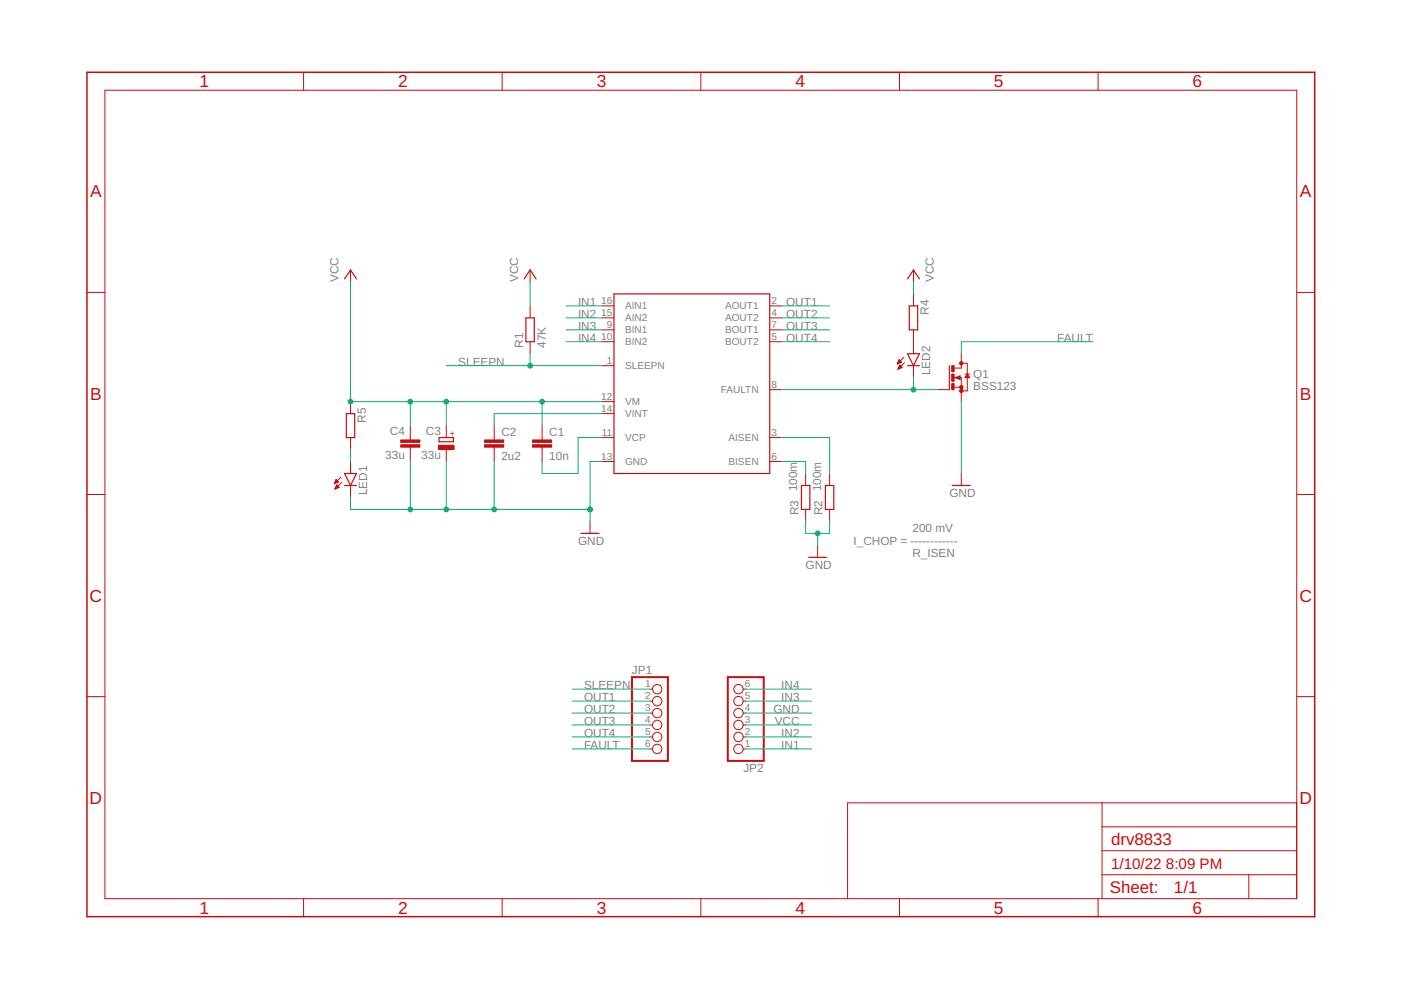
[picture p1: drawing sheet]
<svg xmlns="http://www.w3.org/2000/svg" width="297mm" height="210mm" viewBox="0 0 297 210" stroke-linecap="round" stroke-linejoin="round" font-family="sans-serif">
<g fill="none" stroke="#c90d0c" stroke-width=".21">
<path d="M22.2 19.1h252.7v171.4h-252.7zM64.4 15.3v3.8M106.5 15.3v3.8M148.6 15.3v3.8M190.7 15.3v3.8M232.8 15.3v3.8M74.3 57.2v2.6M112.4 57.2v2.6M193.7 57.2v2.6M18.4 62h3.8M112.4 64.9v2.5M112.4 72.5v2.5"/>
<path d="M127.6 64.9h2.6M127.6 67.4h2.6M127.6 69.9h2.6M127.6 72.5h2.6M127.6 77.5h2.6M163.2 64.9h2.5M163.2 67.4h2.5M163.2 69.9h2.5M163.2 72.5h2.5M190.2 77.1h.1M190.3 77h.3M190.4 76.9h.5"/>
<path d="M190.4 76.8h.7M190.4 78.2h.2M190.5 76.6h.5M190.5 78.1h.4M190.5 76.5h.4M190.5 78h.7M190.6 76.4h.1M190.6 77.8h.6M190.6 77.7h.5M190.6 76.3l.5 .5-.9 .4zM190.7 77.6h.2M190.7 77.5h.1"/>
<path d="M190.8 77.4l.5 .5-.9 .4zM191.6 75.8l-1.4 1.4M191.8 76.9l-1.4 1.4M193.7 62.3v2.6M193.7 69.9v5.1M193.7 77.5v2.6M203.8 77h1.3v5.9h-1.3M203.8 75v3h-1.5M204.6 79.3h1M205.1 79.3l.5 .8h-1zM274.9 62h3.8M74.3 85.2v2.5"/>
<path d="M74.3 92.8v2.5M74.3 97.9v2.5M87 90.2v3.1M87 94.8v3.1M94.6 90.2v2.6M94.6 95.3v2.6M104.8 90.2v3.1M104.8 94.8v3.1M114.9 90.2v3.1M114.9 94.8v3.1M127.6 92.8h2.6M127.6 97.9h2.6"/>
<path d="M127.6 87.7h2.6M127.6 85.2h2.6M163.2 92.8h2.5M163.2 97.9h2.5M163.2 82.6h2.5M198.7 82.6h2.6M202.3 80.1h1.5v5.1M202.3 82.1h1.5M202.5 80.1l1.1-.4v.8zM18.4 104.8h3.8M70.9 102.4h.2M71 102.3h.4"/>
<path d="M71 103.7h.1M71 102.2h.7M71.1 102.1h.6M71.1 103.5h.3M71.1 103.4h.6M71.1 102h.5M71.2 101.8h.2M71.2 103.3h.7M71.2 101.7h.1M71.2 103.2h.6M71.3 101.7l.5 .5-.9 .4zM71.3 103h.3"/>
<path d="M71.3 102.9h.2M71.4 102.8l.5 .5-.9 .4zM72.3 101.2l-1.4 1.4M72.4 102.3l-1.4 1.4M74.3 102.9v2.6M125.1 110.6v2.5M170.8 100.4v2.5M170.8 108v2.6M173.4 115.6v2.6M175.9 100.4v2.5M175.9 108v2.6M203.8 100.4v2.5"/>
<path d="M274.9 104.8h3.8M18.4 147.7h3.8M137.8 146.1h.5M137.8 148.7h.5M137.8 151.2h.5M137.8 153.7h.5M137.8 156.3h.5M137.8 158.8h.5M157.5 146.1h.6M157.5 148.7h.6M157.5 151.2h.6M157.5 153.7h.6"/>
<path d="M157.5 156.3h.6M157.5 158.8h.6M274.9 147.7h3.8M233.7 170.2v20.3M233.7 175.3h41.2M274.9 170.2h-95.2v20.3M64.4 190.5v3.9M106.5 190.5v3.9M148.6 190.5v3.9M190.7 190.5v3.9M232.8 190.5v3.9M233.7 185.5h41.2"/>
<path d="M233.7 180.4h41.2M264.8 185.5v5"/>
<circle cx="139.3" cy="153.7" r=".99"/>
<circle cx="139.3" cy="158.8" r=".99"/>
<circle cx="139.3" cy="156.3" r=".99"/>
<circle cx="139.3" cy="146.1" r=".99"/>
<circle cx="139.3" cy="148.7" r=".99"/>
<circle cx="139.3" cy="151.2" r=".99"/>
<circle cx="156.6" cy="153.7" r=".99"/>
<circle cx="156.6" cy="148.7" r=".99"/>
<circle cx="156.6" cy="146.1" r=".99"/>
<circle cx="156.6" cy="158.8" r=".99"/>
<circle cx="156.6" cy="151.2" r=".99"/>
<circle cx="156.6" cy="156.3" r=".99"/>
</g>
<g fill="none" stroke="#c90d0c" stroke-width=".25">
<path d="M73 59.1l1.3-1.9 1.3 1.9M111.1 59.1l1.3-1.9 1.3 1.9M192.4 59.1l1.3-1.9 1.2 1.9M111.5 67.4h1.8v5.1h-1.8zM130.2 62.3h33v38.1h-33zM192.4 75h2.5l-1.2 2.5zM192.4 77.5h2.5M192.8 64.9h1.8v5h-1.8zM201.3 77.5v5.1M205.1 79.6l.2 .3h-.5zM73.4 87.7h1.8v5.1h-1.8zM93.1 92.8h3v.9h-3z"/>
<path d="M202.8 80.1l.6 .2v-.5l-.5 .3M73 100.4h2.6l-1.3 2.5zM73 102.9h2.6M123.2 113.1h3.8M169.9 102.9h1.8v5.1h-1.8zM171.4 118.2h3.9M175 102.9h1.8v5.1h-1.8zM201.9 102.9h3.8"/>
</g>
<g fill="#c90d0c" stroke="#c90d0c" stroke-width=".21">
<path d="M112.9 94.3h4.1v.5h-4.1z"/>
<path d="M112.9 93.3h4.1v.5h-4.1z"/>
<path d="M102.7 94.3h4.1v.5h-4.1z"/>
<path d="M102.7 93.3h4.1v.5h-4.1z"/>
<path d="M93 94.4h3.3v.9h-3.3z"/>
<path d="M85 94.3h4v.5h-4z"/>
<path d="M85 93.3h4v.5h-4z"/>
<path d="M201.8 77.5h.5v1.3h-.5z"/>
<path d="M201.8 81.3h.5v1.3h-.5z"/>
<path d="M201.8 79.3h.5v1.5h-.5z"/>
</g>
<path d="M134 143.6h7.6v17.7h-7.6zM154.3 143.6h7.6v17.7h-7.6z" fill="none" stroke="#c90d0c" stroke-width=".42"/>
<g fill="#c90d0c" stroke="#c90d0c" stroke-width=".21">
<circle cx="203.8" cy="82.9" r=".36"/>
<circle cx="203.8" cy="82.1" r=".36"/>
<circle cx="203.8" cy="77" r=".36"/>
</g>
<path d="M18.4 15.3h260.3v179.1h-260.3z" fill="none" stroke="#c90d0c" stroke-width=".32"/>
<g fill="none" stroke="#0dab76" stroke-width=".21">
<path d="M74.3 59.8v25.4h53.3M112.4 59.8v5.1M193.7 59.8v2.5M94.6 77.5h33M112.4 75v2.5M120 64.9h7.6M120 67.4h7.6M120 69.9h7.6M120 72.5h7.6M165.7 64.9h10.2M165.7 67.4h10.2M165.7 69.9h10.2"/>
<path d="M165.7 72.5h10.2M231.8 72.5h-28v2.5M74.3 95.3v2.6M87 85.2v5M87 97.9v10.1M94.6 85.2v5M94.6 97.9v10.1M104.8 97.9v10.1M114.9 85.2v5M127.6 92.8h-5v7.6h-7.7v-2.5M127.6 87.7h-22.8v2.5M127.6 97.9h-2.5v12.7"/>
<path d="M165.7 97.9h5.1v2.5M165.7 92.8h10.2v7.6M165.7 82.6h33M193.7 80.1v2.5M203.8 85.2v15.2M74.3 105.5v2.5h50.8M170.8 110.6v2.5h5.1v-2.5M173.4 113.1v2.5M121.3 158.8h16.5M121.3 156.3h16.5M121.3 153.7h16.5M121.3 151.2h16.5"/>
<path d="M121.3 148.7h16.5M121.3 146.1h16.5M158.1 158.8h14M158.1 156.3h14M158.1 153.7h14M158.1 151.2h14M158.1 148.7h14M158.1 146.1h14"/>
</g>
<g fill="#0dab76" stroke="#0dab76" stroke-width=".21">
<circle cx="94.6" cy="85.2" r=".51"/>
<circle cx="114.9" cy="85.2" r=".51"/>
<circle cx="87" cy="85.2" r=".51"/>
<circle cx="74.3" cy="85.2" r=".51"/>
<circle cx="104.8" cy="108" r=".51"/>
<circle cx="125.1" cy="108" r=".51"/>
<circle cx="94.6" cy="108" r=".51"/>
<circle cx="87" cy="108" r=".51"/>
<circle cx="173.4" cy="113.1" r=".51"/>
<circle cx="112.4" cy="77.5" r=".51"/>
<circle cx="193.7" cy="82.6" r=".51"/>
</g>
<g font-size="3.7" fill="#c90d0c">
<text x="42.3" y="18.5">1</text>
<text x="84.4" y="18.5">2</text>
<text x="126.5" y="18.5">3</text>
<text x="168.6" y="18.5">4</text>
<text x="210.7" y="18.5">5</text>
<text x="252.9" y="18.5">6</text>
<text x="19.1" y="41.9">A</text>
<text x="275.6" y="41.9">A</text>
<text x="19.1" y="84.7">B</text>
<text x="275.6" y="84.7">B</text>
<text x="19" y="127.6">C</text>
<text x="275.5" y="127.6">C</text>
<text x="19" y="170.4">D</text>
<text x="275.5" y="170.4">D</text>
<text x="42.3" y="193.7">1</text>
<text x="84.4" y="193.7">2</text>
<text x="126.5" y="193.7">3</text>
<text x="168.6" y="193.7">4</text>
<text x="210.7" y="193.7">5</text>
<text x="252.9" y="193.7">6</text>
</g>
<g font-size="3.6" fill="#c90d0c">
<text x="235.6" y="179.1">drv8833</text>
<text x="235.3" y="189.4">Sheet:</text>
<text x="248.9" y="189.3">1/1</text>
</g>
<g font-size="3.2" fill="#c90d0c">
<text x="235.6" y="184.2">1/10/22</text>
<text x="247.2" y="184.2">8:09 PM</text>
</g>
<g font-size="2.5" fill="#808080">
<text x="71.8" y="59.8" transform="rotate(-90 71.8 59.8)">VCC</text>
<text x="109.9" y="59.8" transform="rotate(-90 109.9 59.8)">VCC</text>
<text x="198" y="59.8" transform="rotate(-90 198 59.8)">VCC</text>
<text x="122.6" y="64.8">IN1</text>
<text x="166.7" y="64.8">OUT1</text>
<text x="122.6" y="67.4">IN2</text>
<text x="122.6" y="69.9">IN3</text>
<text x="166.7" y="67.4">OUT2</text>
<text x="166.7" y="69.9">OUT3</text>
<text x="196.9" y="66.8" transform="rotate(-90 196.9 66.8)">R4</text>
<text x="97.2" y="77.5">SLEEPN</text>
<text x="110.9" y="73.7" transform="rotate(-90 110.9 73.7)">R1</text>
<text x="115.7" y="73.7" transform="rotate(-90 115.7 73.7)">47K</text>
<text x="122.6" y="72.5">IN4</text>
<text x="166.7" y="72.5">OUT4</text>
<text x="224.1" y="72.5">FAULT</text>
<text x="197.2" y="79.6" transform="rotate(-90 197.2 79.6)">LED2</text>
<text x="206.4" y="82.6">BSS123</text>
<text x="206.4" y="80.1">Q1</text>
<text x="77.6" y="89.6" transform="rotate(-90 77.6 89.6)">R5</text>
<text x="82.7" y="92.3">C4</text>
<text x="90.3" y="92.3">C3</text>
<text x="106.3" y="92.4">C2</text>
<text x="116.5" y="92.4">C1</text>
<text x="81.7" y="97.4">33u</text>
<text x="89.3" y="97.4">33u</text>
<text x="106.3" y="97.5">2u2</text>
<text x="116.5" y="97.5">10n</text>
<text x="77.9" y="105" transform="rotate(-90 77.9 105)">LED1</text>
<text x="169" y="104.2" transform="rotate(-90 169 104.2)">100m</text>
<text x="174.1" y="104.2" transform="rotate(-90 174.1 104.2)">100m</text>
<text x="201.3" y="105.5">GND</text>
<text x="169.3" y="109.3" transform="rotate(-90 169.3 109.3)">R3</text>
<text x="174.4" y="109.3" transform="rotate(-90 174.4 109.3)">R2</text>
<text x="193.5" y="112.8">200 mV</text>
<text x="122.6" y="115.6">GND</text>
<text x="181" y="115.5">I_CHOP = ------------</text>
<text x="193.5" y="118.2">R_ISEN</text>
<text x="170.8" y="120.7">GND</text>
<text x="134" y="142.9">JP1</text>
<text x="123.8" y="146.1">SLEEPN</text>
<text x="123.8" y="148.6">OUT1</text>
<text x="165.6" y="148.6">IN3</text>
<text x="165.6" y="146.1">IN4</text>
<text x="123.8" y="151.2">OUT2</text>
<text x="123.8" y="153.7">OUT3</text>
<text x="164" y="151.2">GND</text>
<text x="164.3" y="153.7">VCC</text>
<text x="123.8" y="156.3">OUT4</text>
<text x="123.8" y="158.8">FAULT</text>
<text x="165.6" y="158.8">IN1</text>
<text x="165.6" y="156.3">IN2</text>
<text x="157.6" y="163.8">JP2</text>
</g>
<g font-size="2.1" fill="#808080">
<text x="127.5" y="64.5">16</text>
<text x="132.5" y="65.6">AIN1</text>
<text x="153.7" y="65.6">AOUT1</text>
<text x="163.5" y="64.5">2</text>
<text x="127.5" y="67">15</text>
<text x="128.6" y="69.6">9</text>
<text x="132.5" y="68.1">AIN2</text>
<text x="132.5" y="70.7">BIN1</text>
<text x="153.7" y="68.1">AOUT2</text>
<text x="153.7" y="70.7">BOUT1</text>
<text x="163.5" y="67">4</text>
<text x="163.5" y="69.6">7</text>
<text x="127.5" y="72.1">10</text>
<text x="128.6" y="77.2">1</text>
<text x="132.5" y="73.2">BIN2</text>
<text x="153.7" y="73.2">BOUT2</text>
<text x="163.5" y="72.1">5</text>
<text x="132.5" y="78.3">SLEEPN</text>
<text x="152.8" y="83.4">FAULTN</text>
<text x="163.5" y="82.3">8</text>
<text x="127.5" y="87.3">14</text>
<text x="127.5" y="84.8">12</text>
<text x="132.5" y="88.5">VINT</text>
<text x="132.5" y="85.9">VM</text>
<text x="127.6" y="92.4">11</text>
<text x="132.5" y="93.5">VCP</text>
<text x="154.4" y="93.5">AISEN</text>
<text x="163.5" y="92.4">3</text>
<text x="127.5" y="97.5">13</text>
<text x="132.5" y="98.6">GND</text>
<text x="154.4" y="98.6">BISEN</text>
<text x="163.5" y="97.5">6</text>
<text x="136.8" y="145.7">1</text>
<text x="136.8" y="148.3">2</text>
<text x="157.9" y="148.3">5</text>
<text x="157.9" y="145.7">6</text>
<text x="136.8" y="150.8">3</text>
<text x="136.8" y="153.4">4</text>
<text x="136.8" y="155.9">5</text>
<text x="157.9" y="155.9">2</text>
<text x="157.9" y="153.4">3</text>
<text x="157.9" y="150.8">4</text>
<text x="136.8" y="158.4">6</text>
<text x="157.9" y="158.4">1</text>
</g>
<text font-size="1.8" fill="#c90d0c" x="96.5" y="92.4" transform="rotate(-90 96.5 92.4)">+</text>
</svg>
